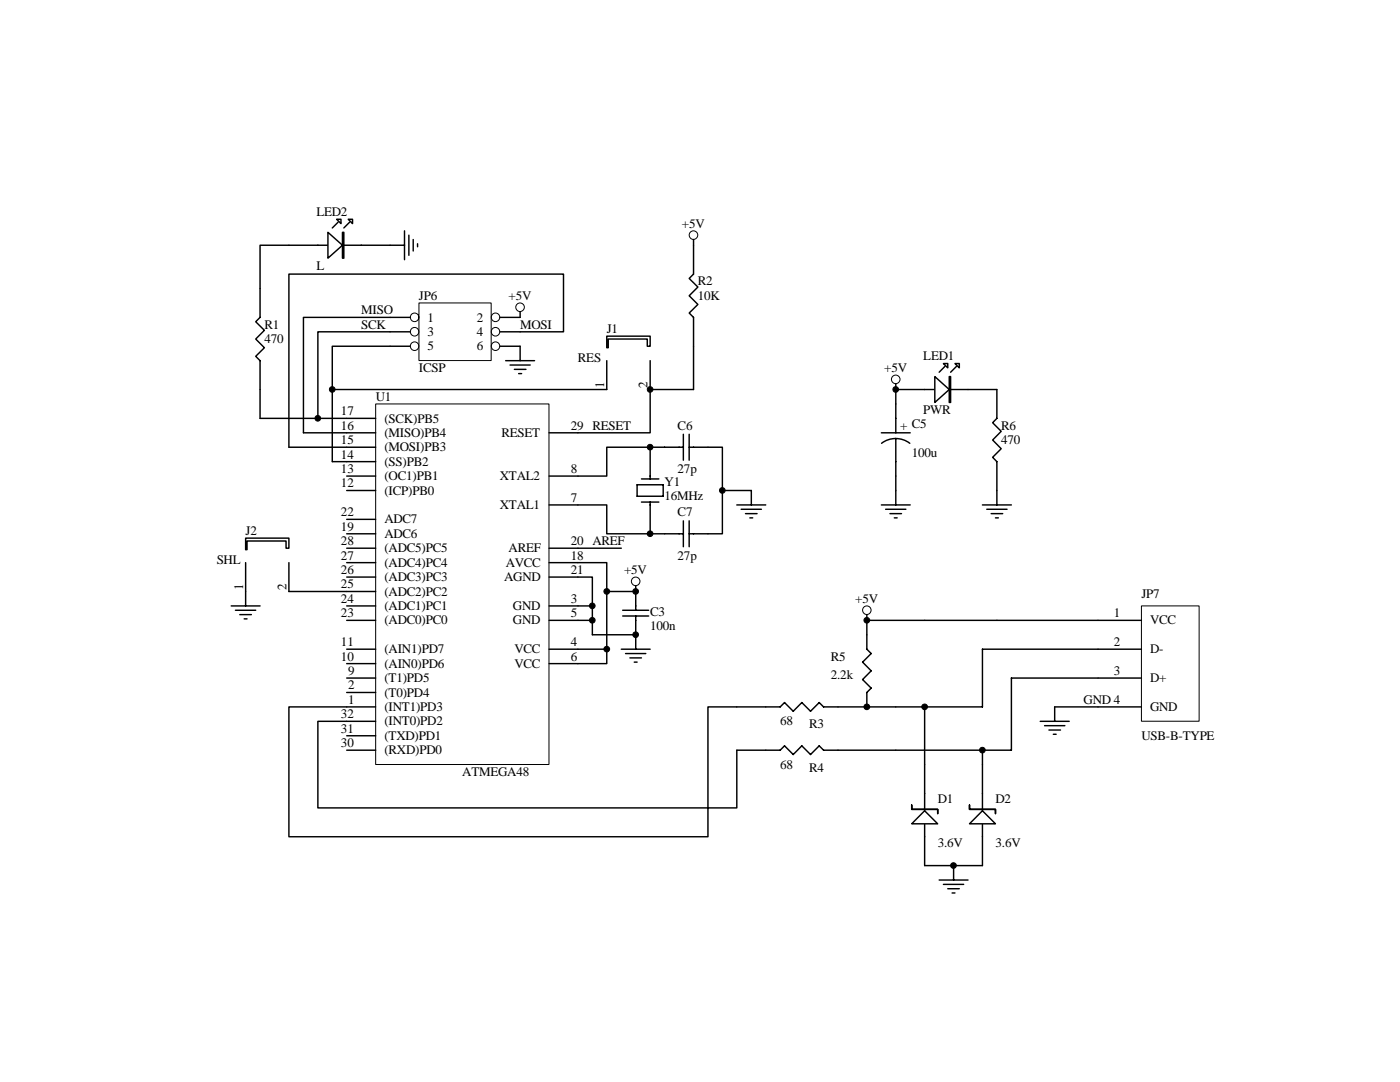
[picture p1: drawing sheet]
<svg xmlns="http://www.w3.org/2000/svg" width="279mm" height="216mm" viewBox="0 0 279 216" stroke-linecap="round" stroke-linejoin="round" font-family="sans-serif">
<g fill="none" stroke="#000" stroke-width=".29">
<path d="M51.9 83.5h17.3M57.7 89.2h11.5M60.6 86.4h8.6M66.3 92.1h2.9M127.1 96.7h5.3v2.3h-5.3zM128 95.6h3.5M129.8 89.2v6.4M136.4 89.2h-15.3v5.8h-5.8M136.4 86.7v5.1M137.5 89.2h6.7v17.3h-6.7M137.5 86.7v5.1M144.2 97.9h5.7v2.9"/>
<path d="M115.3 100.8h5.8v5.7h15.3M115.3 115.1h2.9v11.6h8.7M115.3 112.3h5.8v5.7h5.8v3.8M115.3 109.4h8.7M128 100.2h3.5M129.8 100.2v6.3M136.4 103.9v5.2M137.5 103.9v5.2M147 100.8h5.8M147.9 101.6h4.1M148.8 102.5h2.3M149.6 103.3h.6"/>
<path d="M124 129.5h5.8M124.3 122.9h5.2M124.3 121.8h5.2M124.8 130.4h4.1M125.7 131.3h2.3M126.6 132.1h.5M126.9 122.9v6.6"/>
</g>
<path d="M83.6 60.5h14.4v11.4h-14.4z" fill="#fff"/>
<g fill="none" stroke="#000" stroke-width=".2">
<path d="M83.6 60.5h14.4v11.4h-14.4z"/>
<circle cx="138.4" cy="46.9" r=".86"/>
<circle cx="82.7" cy="63.3" r=".85"/>
<circle cx="82.7" cy="66.2" r=".85"/>
<circle cx="82.7" cy="69.1" r=".85"/>
<circle cx="98.9" cy="63.3" r=".85"/>
<circle cx="98.9" cy="66.2" r=".85"/>
<circle cx="98.9" cy="69.1" r=".85"/>
<circle cx="103.8" cy="61.3" r=".86"/>
<circle cx="178.8" cy="75.7" r=".86"/>
<circle cx="126.9" cy="116" r=".86"/>
</g>
<g fill="none" stroke="#000" stroke-width=".29">
<path d="M57.7 48.9h-5.8v14.4l-.9 .9 1.8 1.7-1.8 1.7 1.8 1.8-1.8 1.7 .9 .9v5.7M77.9 48.9h2.8M80.7 46.1v5.7M81.6 46.9v4M82.5 47.8v2.3M83.3 48.6v.6M138.4 47.8v6.9l-.9 .9 1.8 1.7-1.8 1.7 1.8 1.7-1.8 1.8 .9 .8v5.8M77.9 69.1h4M81.9 63.3h-21.3v23.1M81.9 66.2h-18.5v17.3M99.8 66.2h12.7v-11.5h-54.8v34.5M99.8 69.1h4v2.9"/>
<path d="M100.9 72h5.8M101.8 72.8h4M102.7 73.7h2.3M103.5 74.5h.6M103.8 62.2v1.1h-4M178.8 76.6v1.1h20.1v5.8l-.8 .8 1.7 1.8-1.7 1.7 1.7 1.7-1.7 1.7 .8 .9v8.7M188.6 73.1l-1.2 1.2M190.9 73.1l-1.2 1.2M175.9 86.4h5.8M178.8 87.5l1.4 .2 1.4 .8M178.8 87.5l-1.5 .2-1.4 .8M178.8 80.6v5.8"/>
<path d="M178.8 87.5v7.5M178.8 97.9v2.9M126.9 116.9v1.1M175.9 100.8h5.8M176.7 101.6h4.1M177.6 102.5h2.3M178.5 103.3h.5M196.1 100.8h5.7M196.9 101.6h4.1M197.8 102.5h2.3M198.7 103.3h.5"/>
</g>
<g fill="#fff" stroke="#000" stroke-width=".29">
<path d="M186.6 75.1l2.8 2.6-2.8 2.6z"/>
<path d="M190.6 72.5h.9v.9z"/>
<path d="M188.3 72.5h.8v.9z"/>
<path d="M189.4 75.1h.3v5.2h-.3z" fill-rule="evenodd"/>
</g>
<path d="M57.7 48.9h20.2M67.5 44.3l-1.2 1.2M69.8 44.3l-1.2 1.2" fill="none" stroke="#000" stroke-width=".29"/>
<g fill="#fff" stroke="#000" stroke-width=".29">
<path d="M65.4 46.4l2.9 2.5-2.9 2.6z"/>
<path d="M69.5 43.8h.9v.8z"/>
<path d="M67.2 43.8h.9v.8z"/>
<path d="M68.3 46.4h.3v5.1h-.3z" fill-rule="evenodd"/>
</g>
<path d="M75 80.6h34.6v71.9h-34.6z" fill="#fff"/>
<path d="M75 80.6h34.6v71.9h-34.6z" fill="none" stroke="#000" stroke-width=".2"/>
<g fill="none" stroke="#000" stroke-width=".29">
<path d="M178.8 77.7v2.9M69.2 86.4h5.8M69.2 95h5.8M69.2 97.9h5.8M69.2 92.1h5.8M69.2 89.2h5.8M69.2 83.5h5.8M109.6 86.4h5.7M109.6 95h5.7M178.8 95v2.9M69.2 112.3h5.8M69.2 109.4h5.8"/>
<path d="M69.2 115.1h5.8M69.2 118h5.8M69.2 106.5h5.8M69.2 103.6h5.8M109.6 100.8h5.7M109.6 112.3h5.7M109.6 109.4h5.7M109.6 115.1h5.7M121.1 118v14.4h-11.5M69.2 138.2h5.8M69.2 135.3h5.8M69.2 132.4h5.8"/>
<path d="M69.2 129.5h5.8M69.2 120.9h5.8M69.2 123.8h5.8M109.6 129.5h11.5M109.6 120.9h8.6M109.6 123.8h8.6M184.5 123.8h34.6M219.1 135.3h-17.3v14.4h-34.6M219.1 129.5h-23v11.6h-28.9M69.2 149.7h5.8M69.2 146.8h5.8M69.2 143.9h5.8"/>
<path d="M69.2 141.1h5.8M147 149.7h5.8M147 141.1h5.8M210.5 141.1h8.6"/>
</g>
<path d="M227.8 120.9h11.5v23h-11.5z" fill="#fff"/>
<path d="M227.8 120.9h11.5v23h-11.5z" fill="none" stroke="#000" stroke-width=".2"/>
<g fill="none" stroke="#000" stroke-width=".29">
<path d="M77.9 69.1h-11.6v23M121.1 72v5.7M129.8 72v5.7M184.5 123.8h-11.5v5.7l.9 .9-1.8 1.7 1.8 1.8-1.8 1.7 1.8 1.7-.9 .9v2.9M219.1 123.8h8.7M219.1 129.5h8.7M219.1 135.3h8.7M152.8 141.1h2.9l.9-.9 1.7 1.7 1.7-1.7 1.8 1.7 1.7-1.7 .9 .9h2.8M152.8 149.7h2.9l.9-.9 1.7 1.8 1.7-1.8 1.8 1.8 1.7-1.8 .9 .9h2.8M207.6 143.9h5.8M208.5 144.8h4M209.3 145.7h2.3"/>
<path d="M210.2 146.5h.6M210.5 141.1v2.8M219.1 141.1h8.7"/>
</g>
<path d="M121.1 67.1h8.7v2h-.6v-1.5h-7.8v1.8h-.3z" fill-rule="evenodd" fill="#fff" stroke="#000" stroke-width=".29"/>
<path d="M66.3 77.7h54.8M129.8 77.7h8.6M173 122.6v1.2M184.5 152.6v20.1" fill="none" stroke="#000" stroke-width=".29"/>
<circle cx="173" cy="121.8" r=".85" fill="none" stroke="#000" stroke-width=".2"/>
<g fill="#fff" stroke="#000" stroke-width=".29">
<path d="M184.5 161.8l2.6 2.6h-5.2z"/>
<path d="M181.9 160.6v.9h5.2v.8v-.8h-5.2z" fill-rule="evenodd"/>
</g>
<path d="M196.1 152.6v20.1" fill="none" stroke="#000" stroke-width=".29"/>
<g fill="#fff" stroke="#000" stroke-width=".29">
<path d="M196.1 161.8l2.6 2.6h-5.2z"/>
<path d="M193.5 160.6v.9h5.2v.8v-.8h-5.2z" fill-rule="evenodd"/>
</g>
<g fill="none" stroke="#000" stroke-width=".29">
<path d="M51.9 77.7v5.8M129.8 77.7v8.7h-14.5M138.4 69.1v8.6M49 112.3v5.7M57.7 112.3v5.7M184.5 141.1v11.5M196.1 149.7v2.9M184.5 172.7h11.6M187.4 175.6h5.8M188.3 176.5h4M189.1 177.3h2.4M190 178.2h.6"/>
<path d="M190.3 172.7v2.9"/>
</g>
<path d="M49 107.4h8.7v2h-.6v-1.4h-7.8v1.7h-.3z" fill-rule="evenodd" fill="#fff" stroke="#000" stroke-width=".29"/>
<path d="M49 118v2.9M57.7 118h11.5M46.1 120.9h5.8M47 121.8h4M47.9 122.6h2.3M48.7 123.5h.6M69.2 143.9h-5.8v17.3h83.6v-11.5M69.2 141.1h-11.5v25.9h83.6v-25.9h5.7" fill="none" stroke="#000" stroke-width=".29"/>
<g fill="#000" stroke="#000" stroke-width=".2">
<circle cx="66.3" cy="77.7" r=".57"/>
<circle cx="129.7" cy="77.7" r=".57"/>
<circle cx="178.8" cy="77.7" r=".57"/>
<circle cx="63.4" cy="83.5" r=".57"/>
<circle cx="129.7" cy="89.2" r=".57"/>
<circle cx="144.2" cy="97.9" r=".57"/>
<circle cx="121.1" cy="118" r=".57"/>
<circle cx="126.9" cy="118" r=".57"/>
<circle cx="129.7" cy="106.5" r=".57"/>
<circle cx="118.2" cy="120.9" r=".57"/>
<circle cx="118.2" cy="123.8" r=".57"/>
<circle cx="121.1" cy="129.5" r=".57"/>
<circle cx="126.9" cy="126.6" r=".57"/>
<circle cx="173" cy="123.8" r=".57"/>
<circle cx="173" cy="141" r=".57"/>
<circle cx="184.5" cy="141" r=".57"/>
<circle cx="196.1" cy="149.7" r=".57"/>
<circle cx="190.3" cy="172.7" r=".57"/>
</g>
<g font-size="2.6">
<text x="63.1" y="43.1">LED2</text>
<text x="136.1" y="45.4">+5V</text>
<text x="63.1" y="53.8">L</text>
<text x="83.6" y="59.8">JP6</text>
<text x="101.5" y="59.8">+5V</text>
<text x="139.3" y="57">R2</text>
<text x="139.3" y="59.8">10K</text>
<text x="52.8" y="65.6">R1</text>
<text x="72.1" y="65.6">SCK</text>
<text x="72.1" y="62.7">MISO</text>
<text x="85.3" y="64.2">1</text>
<text x="95.1" y="64.2">2</text>
<text x="103.8" y="65.6">MOSI</text>
<text x="52.8" y="68.5">470</text>
<text x="85.3" y="67">3</text>
<text x="85.3" y="69.9">5</text>
<text x="95.1" y="67">4</text>
<text x="95.1" y="69.9">6</text>
<text x="121.1" y="66.5">J1</text>
<text x="184.3" y="71.9">LED1</text>
<text x="83.6" y="74.2">ICSP</text>
<text x="115.3" y="72.2">RES</text>
<text x="120.6" y="77.4" transform="rotate(-90 120.6 77.4)">1</text>
<text x="129.2" y="77.4" transform="rotate(-90 129.2 77.4)">2</text>
<text x="176.5" y="74.2">+5V</text>
<text x="68.1" y="82.9">17</text>
<text x="75" y="80">U1</text>
<text x="184.3" y="82.6">PWR</text>
<text x="68.1" y="88.6">15</text>
<text x="68.1" y="85.7">16</text>
<text x="76.7" y="87.2">(MISO)PB4</text>
<text x="76.7" y="84.3">(SCK)PB5</text>
<text x="100.1" y="87.2">RESET</text>
<text x="113.9" y="85.7">29 RESET</text>
<text x="135.2" y="85.7">C6</text>
<text x="179.6" y="85.7">+ C5</text>
<text x="199.8" y="85.7">R6</text>
<text x="199.8" y="88.6">470</text>
<text x="68.1" y="94.4">13</text>
<text x="68.1" y="91.5">14</text>
<text x="76.7" y="95.8">(OC1)PB1</text>
<text x="76.7" y="92.9">(SS)PB2</text>
<text x="76.7" y="90.1">(MOSI)PB3</text>
<text x="99.8" y="95.8">XTAL2</text>
<text x="113.9" y="94.4">8</text>
<text x="135.2" y="94.4">27p</text>
<text x="181.9" y="91.2">100u</text>
<text x="68.1" y="97.3">12</text>
<text x="76.7" y="98.7">(ICP)PB0</text>
<text x="99.8" y="101.6">XTAL1</text>
<text x="113.9" y="100.1">7</text>
<text x="132.6" y="97">Y1</text>
<text x="132.6" y="99.8">16MHz</text>
<text x="49" y="106.8">J2</text>
<text x="68.1" y="105.9">19</text>
<text x="68.1" y="103">22</text>
<text x="76.7" y="107.3">ADC6</text>
<text x="76.7" y="104.5">ADC7</text>
<text x="135.2" y="103">C7</text>
<text x="43.2" y="112.5">SHL</text>
<text x="68.1" y="111.7">27</text>
<text x="68.1" y="108.8">28</text>
<text x="76.7" y="113.1">(ADC4)PC4</text>
<text x="76.7" y="110.2">(ADC5)PC5</text>
<text x="100.9" y="113.1">AVCC</text>
<text x="101.5" y="110.2">AREF</text>
<text x="113.9" y="108.8">20 AREF</text>
<text x="113.9" y="111.7">18</text>
<text x="135.2" y="111.7">27p</text>
<text x="48.5" y="117.7" transform="rotate(-90 48.5 117.7)">1</text>
<text x="57.1" y="117.7" transform="rotate(-90 57.1 117.7)">2</text>
<text x="68.1" y="117.4">25</text>
<text x="68.1" y="114.5">26</text>
<text x="76.7" y="118.9">(ADC2)PC2</text>
<text x="76.7" y="116">(ADC3)PC3</text>
<text x="100.6" y="116">AGND</text>
<text x="113.9" y="114.5">21</text>
<text x="124.6" y="114.5">+5V</text>
<text x="227.8" y="119.4">JP7</text>
<text x="68.1" y="123.2">23</text>
<text x="68.1" y="120.3">24</text>
<text x="76.7" y="124.6">(ADC0)PC0</text>
<text x="76.7" y="121.7">(ADC1)PC1</text>
<text x="102.4" y="121.7">GND</text>
<text x="102.4" y="124.6">GND</text>
<text x="113.9" y="120.3">3</text>
<text x="113.9" y="123.2">5</text>
<text x="129.8" y="122.9">C3</text>
<text x="129.8" y="125.8">100n</text>
<text x="170.7" y="120.3">+5V</text>
<text x="222.3" y="123.2">1</text>
<text x="229.5" y="124.6">VCC</text>
<text x="68.1" y="131.8">10</text>
<text x="68.1" y="128.9">11</text>
<text x="76.7" y="130.4">(AIN1)PD7</text>
<text x="102.7" y="130.4">VCC</text>
<text x="113.9" y="128.9">4</text>
<text x="113.9" y="131.8">6</text>
<text x="165.8" y="131.8">R5</text>
<text x="222.3" y="128.9">2</text>
<text x="229.5" y="130.4">D-</text>
<text x="69.5" y="137.6">2</text>
<text x="69.5" y="134.7">9</text>
<text x="76.7" y="136.1">(T1)PD5</text>
<text x="76.7" y="133.2">(AIN0)PD6</text>
<text x="102.7" y="133.2">VCC</text>
<text x="165.8" y="135.6">2.2k</text>
<text x="222.3" y="134.7">3</text>
<text x="229.5" y="136.1">D+</text>
<text x="68.1" y="143.3">32</text>
<text x="69.5" y="140.4">1</text>
<text x="76.7" y="141.9">(INT1)PD3</text>
<text x="76.7" y="139">(T0)PD4</text>
<text x="216.3" y="140.4">GND 4</text>
<text x="229.5" y="141.9">GND</text>
<text x="68.1" y="149.1">30</text>
<text x="68.1" y="146.2">31</text>
<text x="76.7" y="147.6">(TXD)PD1</text>
<text x="76.7" y="144.8">(INT0)PD2</text>
<text x="155.7" y="144.8">68</text>
<text x="161.5" y="145.3">R3</text>
<text x="227.8" y="147.6">USB-B-TYPE</text>
<text x="76.7" y="150.5">(RXD)PD0</text>
<text x="92.3" y="154.8">ATMEGA48</text>
<text x="155.7" y="153.4">68</text>
<text x="161.5" y="154">R4</text>
<text x="187.1" y="160.3">D1</text>
<text x="198.7" y="160.3">D2</text>
<text x="187.1" y="168.9">3.6V</text>
<text x="198.7" y="168.9">3.6V</text>
</g>
</svg>
